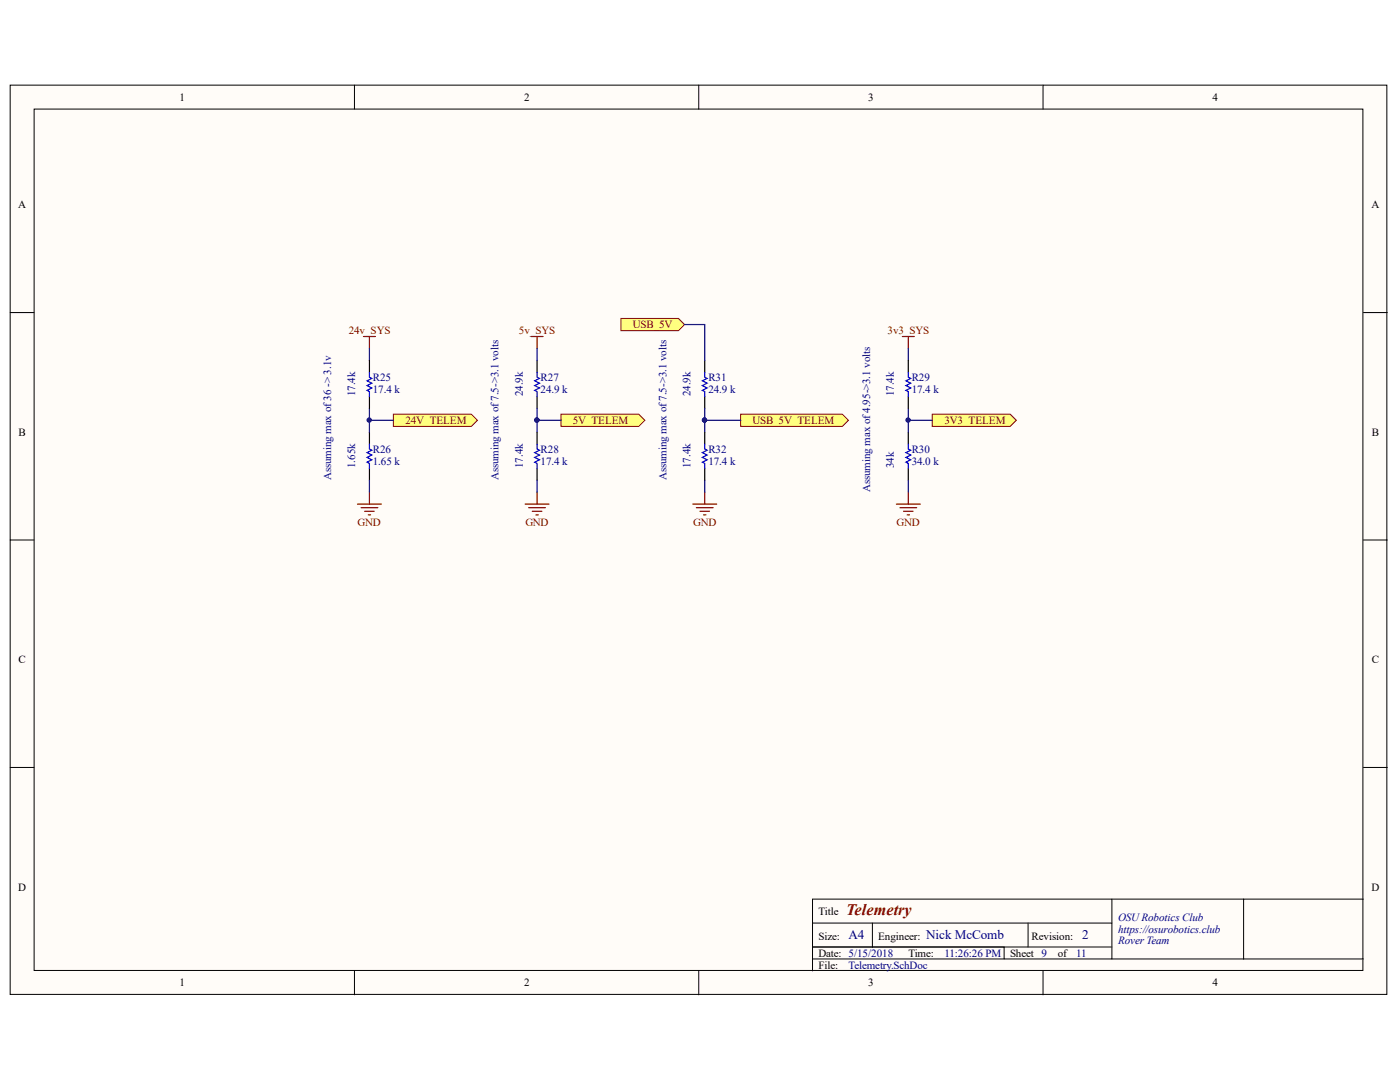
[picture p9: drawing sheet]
<svg xmlns="http://www.w3.org/2000/svg" width="279mm" height="216mm" viewBox="0 0 279 216" stroke-linecap="round" stroke-linejoin="round" font-family="sans-serif">
<g fill="#fffcf8" stroke="#000" stroke-width=".2">
<path d="M2 17h274.8v181.4h-274.8z"/>
<path d="M6.8 21.8h265.2v171.8h-265.2z"/>
</g>
<g fill="none" stroke="#000" stroke-width=".2">
<path d="M70.7 17v4.8M139.5 17v4.8M208.2 17v4.8M2 62.4h4.8M272.1 62.4h4.8M2 107.8h4.8M272.1 107.8h4.8M2 153.1h4.8M272.1 153.1h4.8M221.9 179.4v12M248.2 179.4h-86v14.3M272.1 179.4h-23.9v12"/>
<path d="M70.7 193.7v4.8M139.5 193.7v4.8M162.2 184.2h59.7M162.2 191.4h109.9M162.2 189h59.7M174.1 184.2v4.8M200.4 189v2.4M205.2 184.2v4.8M208.2 193.7v4.8"/>
</g>
<g fill="none" stroke="#800000" stroke-width=".24">
<path d="M72.5 67.1h2.4M73.7 67.1v2.4M106 67.1h2.4M107.2 67.1v2.4M180.1 67.1h2.4M181.3 67.1v2.4M73.7 98.2v2.4M107.2 98.2v2.4M181.3 98.2v2.4M71.3 100.6h4.8M72.1 101.3h3.3M72.8 102h1.9"/>
<path d="M73.5 102.7h.5M104.8 100.6h4.8M105.5 101.3h3.4M106.2 102h1.9M106.9 102.7h.5M178.9 100.6h4.8M179.6 101.3h3.3M180.3 102h1.9M181 102.7h.5"/>
</g>
<path d="M107.2 71.9v2.4M107.2 79.1v2.4M73.7 86.3v2.3M73.7 93.4v2.4M181.3 86.3v2.3M181.3 93.4v2.4" fill="none" stroke="#000" stroke-width=".24"/>
<path d="M107.2 74.3v1l.5 .2-1 .5 1 .5-1 .4 1 .5-1 .5 .5 .2v1M73.7 88.6v1l.5 .2-1 .5 1 .5-1 .5 1 .4-1 .5 .5 .3v.9M181.3 88.6v1l.5 .2-1 .5 1 .5-1 .5 1 .4-1 .5 .5 .3v.9" fill="none" stroke="#00f" stroke-width=".24"/>
<path d="M73.7 69.5v2.4M73.7 81.5v4.8M73.7 95.8v2.4M107.2 95.8v2.4M181.3 95.8v2.4" fill="none" stroke="#000080" stroke-width=".24"/>
<g fill="#ffff80" stroke="#800000" stroke-width=".2">
<path d="M78.5 82.6h15.6l1.2 1.3-1.2 1.2h-15.6z" fill-rule="evenodd"/>
<path d="M112 82.6h15.5l1.2 1.3-1.2 1.2h-15.5z" fill-rule="evenodd"/>
<path d="M186.1 82.6h15.5l1.2 1.3-1.2 1.2h-15.5z" fill-rule="evenodd"/>
</g>
<path d="M107.2 69.5v2.4M181.3 69.5v2.4M107.2 81.5v2.4h4.8M107.2 83.9v2.4M181.3 81.5v4.8" fill="none" stroke="#000080" stroke-width=".24"/>
<circle cx="107.1" cy="83.8" r=".43" fill="#000080" stroke="#000080" stroke-width=".2"/>
<path d="M73.7 71.9v2.4M73.7 79.1v2.4M181.3 71.9v2.4M181.3 79.1v2.4M107.2 86.3v2.3M107.2 93.4v2.4" fill="none" stroke="#000" stroke-width=".24"/>
<path d="M73.7 74.3v1l.5 .2-1 .5 1 .5-1 .4 1 .5-1 .5 .5 .2v1M181.3 74.3v1l.5 .2-1 .5 1 .5-1 .4 1 .5-1 .5 .5 .2v1M107.2 88.6v1l.5 .2-1 .5 1 .5-1 .5 1 .4-1 .5 .5 .3v.9" fill="none" stroke="#00f" stroke-width=".24"/>
<path d="M147.8 82.6h20.3l1.2 1.3-1.2 1.2h-20.3z" fill-rule="evenodd" fill="#ffff80" stroke="#800000" stroke-width=".2"/>
<path d="M140.6 71.9v2.4M140.6 79.1v2.4M140.6 86.3v2.3M140.6 93.4v2.4" fill="none" stroke="#000" stroke-width=".24"/>
<path d="M140.6 74.3v1l.5 .2-.9 .5 .9 .5-.9 .4 .9 .5-.9 .5 .4 .2v1M140.6 88.6v1l.5 .2-.9 .5 .9 .5-.9 .5 .9 .4-.9 .5 .4 .3v.9" fill="none" stroke="#00f" stroke-width=".24"/>
<path d="M140.6 98.2v2.4M138.3 100.6h4.7M139 101.3h3.3M139.7 102h1.9M140.4 102.7h.5" fill="none" stroke="#800000" stroke-width=".24"/>
<path d="M140.6 83.9v2.4M140.6 95.8v2.4" fill="none" stroke="#000080" stroke-width=".24"/>
<circle cx="140.6" cy="83.8" r=".43" fill="#000080" stroke="#000080" stroke-width=".2"/>
<path d="M123.9 63.5h11.5l1.2 1.3-1.2 1.2h-11.5z" fill-rule="evenodd" fill="#ffff80" stroke="#800000" stroke-width=".2"/>
<path d="M136.6 64.8h4v7.1M73.7 83.9h4.8M140.6 81.5v2.4h7.2M181.3 83.9h4.8" fill="none" stroke="#000080" stroke-width=".24"/>
<g fill="#000080" stroke="#000080" stroke-width=".2">
<circle cx="73.7" cy="83.8" r=".43"/>
<circle cx="140.6" cy="83.8" r=".43"/>
<circle cx="181.2" cy="83.8" r=".43"/>
</g>
<text font-size="3.2" fill="#800000" x="168.9" y="182.5">Telemetry</text>
<g font-size="2.6" fill="#000080">
<text x="169.4" y="187.4">A4</text>
<text x="184.8" y="187.4">Nick McComb</text>
<text x="215.9" y="187.4">2</text>
</g>
<g font-size="2.2">
<text x="35.9" y="20.1">1</text>
<text x="104.6" y="20.1">2</text>
<text x="173.2" y="20.1">3</text>
<text x="242" y="20.1">4</text>
<text x="3.6" y="41.6">A</text>
<text x="273.7" y="41.6">A</text>
<text x="3.7" y="87">B</text>
<text x="273.8" y="87">B</text>
<text x="3.7" y="132.3">C</text>
<text x="273.8" y="132.3">C</text>
<text x="3.6" y="177.7">D</text>
<text x="273.7" y="177.7">D</text>
<text x="163.4" y="182.5">Title</text>
<text x="163.4" y="187.5">Size:</text>
<text x="163.4" y="190.9">Date: 5/15/2018</text>
<text x="175.3" y="187.5">Engineer:</text>
<text x="181.3" y="190.9">Time:</text>
<text x="201.6" y="190.9">Sheet 9</text>
<text x="205.9" y="187.5">Revision:</text>
<text x="211.1" y="190.9">of</text>
<text x="35.9" y="196.8">1</text>
<text x="104.6" y="196.8">2</text>
<text x="163.4" y="193.3">File:</text>
<text x="173.2" y="196.8">3</text>
<text x="242" y="196.8">4</text>
</g>
<g font-size="2.2" fill="#800000">
<text x="126.3" y="65.5">USB_5V</text>
<text x="69.6" y="66.7">24v_SYS</text>
<text x="103.6" y="66.7">5v_SYS</text>
<text x="177.1" y="66.7">3v3_SYS</text>
<text x="80.9" y="84.6">24V_TELEM</text>
<text x="114.3" y="84.6">5V_TELEM</text>
<text x="150.2" y="84.6">USB_5V_TELEM</text>
<text x="188.5" y="84.6">3V3_TELEM</text>
<text x="71.4" y="104.9">GND</text>
<text x="104.8" y="104.9">GND</text>
<text x="138.3" y="104.9">GND</text>
<text x="178.9" y="104.9">GND</text>
</g>
<g font-size="2.2" fill="#000080">
<text x="74.4" y="76">R25</text>
<text x="107.9" y="76">R27</text>
<text x="141.4" y="76">R31</text>
<text x="182" y="76">R29</text>
<text x="70.9" y="79.1" transform="rotate(-90 70.9 79.1)">17.4k</text>
<text x="74.4" y="78.3">17.4 k</text>
<text x="104.3" y="79.1" transform="rotate(-90 104.3 79.1)">24.9k</text>
<text x="107.9" y="78.3">24.9 k</text>
<text x="137.8" y="79.1" transform="rotate(-90 137.8 79.1)">24.9k</text>
<text x="141.4" y="78.3">24.9 k</text>
<text x="178.4" y="79.1" transform="rotate(-90 178.4 79.1)">17.4k</text>
<text x="182" y="78.3">17.4 k</text>
<text x="66.1" y="95.8" transform="rotate(-90 66.1 95.8)">Assuming max of36 -&gt; 3.1v</text>
<text x="70.9" y="93.4" transform="rotate(-90 70.9 93.4)">1.65k</text>
<text x="74.4" y="92.7">1.65 k</text>
<text x="74.4" y="90.3">R26</text>
<text x="99.5" y="95.8" transform="rotate(-90 99.5 95.8)">Assuming max of7.5-&gt;3.1 volts</text>
<text x="104.3" y="93.4" transform="rotate(-90 104.3 93.4)">17.4k</text>
<text x="107.9" y="92.7">17.4 k</text>
<text x="107.9" y="90.3">R28</text>
<text x="133" y="95.8" transform="rotate(-90 133 95.8)">Assuming max of7.5-&gt;3.1 volts</text>
<text x="137.8" y="93.4" transform="rotate(-90 137.8 93.4)">17.4k</text>
<text x="141.4" y="92.7">17.4 k</text>
<text x="141.4" y="90.3">R32</text>
<text x="178.4" y="93.4" transform="rotate(-90 178.4 93.4)">34k</text>
<text x="182" y="92.7">34.0 k</text>
<text x="182" y="90.3">R30</text>
<text x="173.7" y="98.2" transform="rotate(-90 173.7 98.2)">Assuming max of4.95-&gt;3.1 volts</text>
<text x="223.1" y="183.7">OSURobotics Club</text>
<text x="188.5" y="190.9">11:26:26 PM</text>
<text x="214.8" y="190.9">11</text>
<text x="223.1" y="186.1">https://osurobotics.club</text>
<text x="223.1" y="188.5">Rover Team</text>
<text x="169.4" y="193.3">Telemetry.SchDoc</text>
</g>
</svg>
